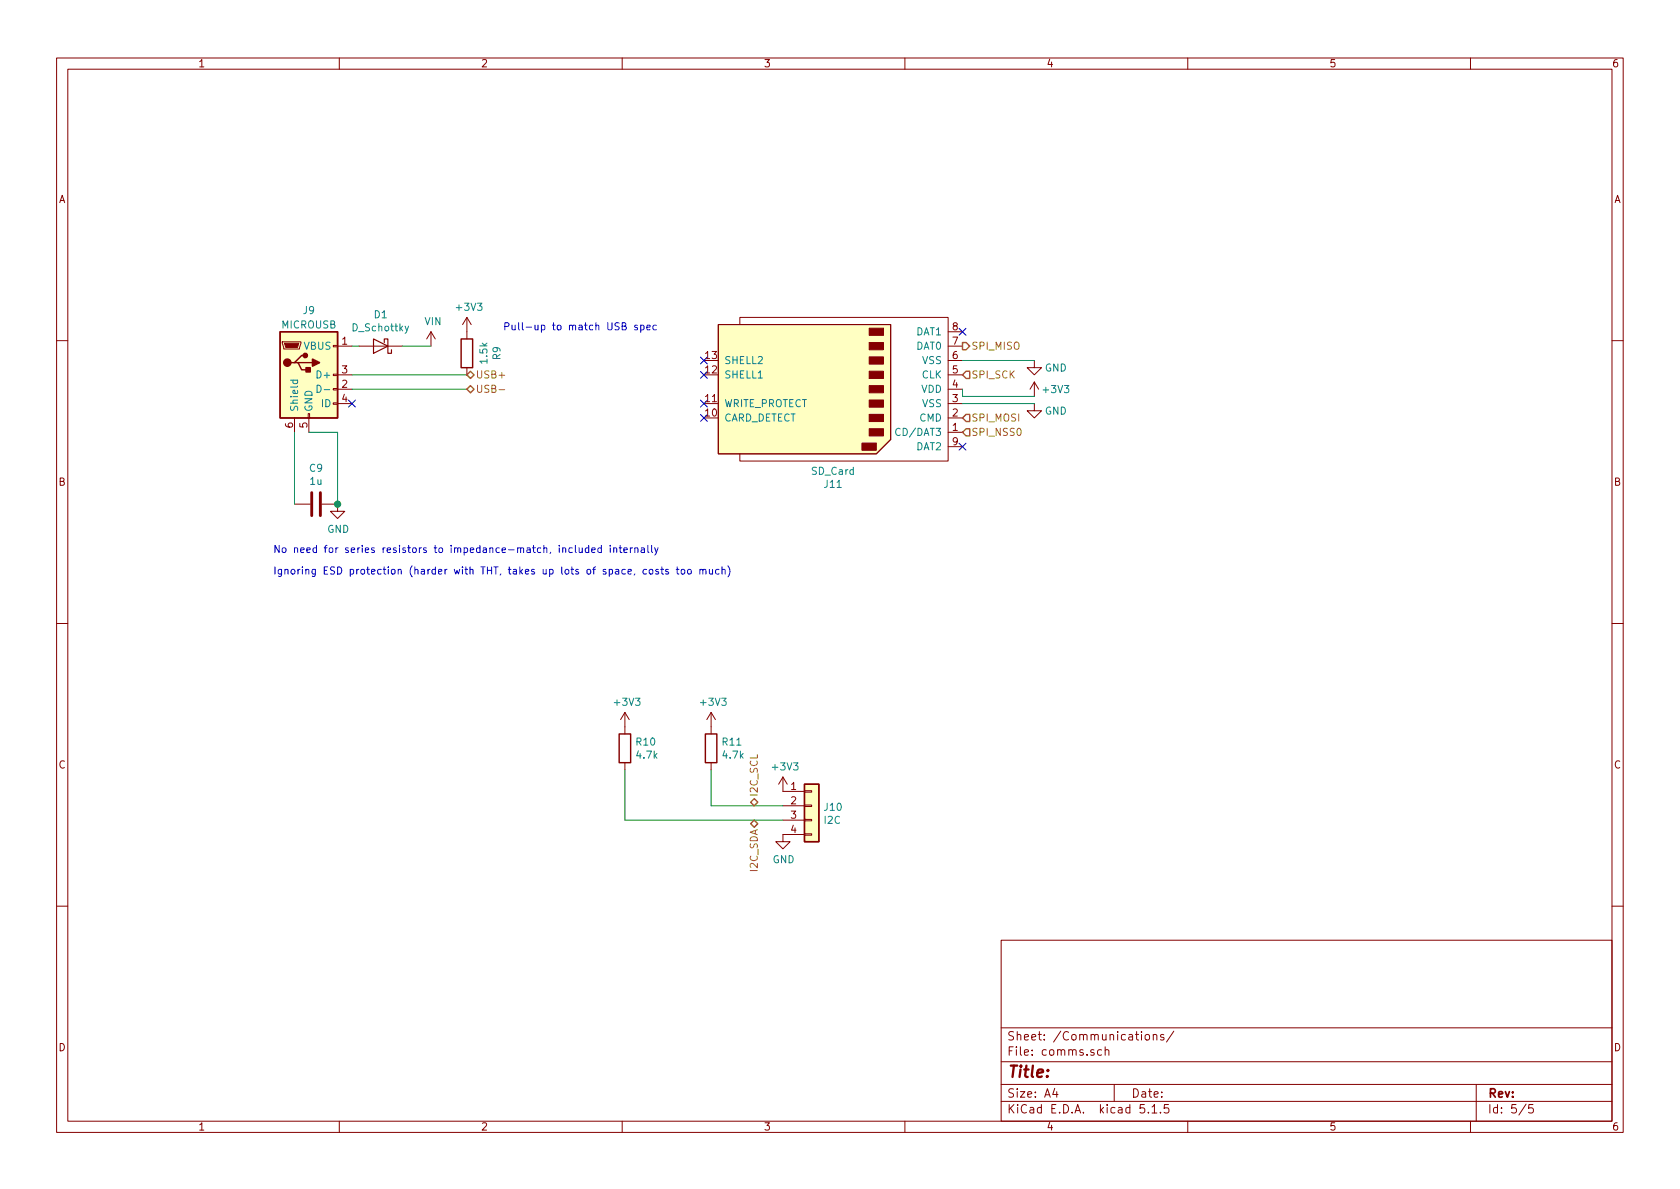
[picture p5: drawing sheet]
EESchema Schematic File Version 4
EELAYER 30 0
EELAYER END
$Descr A4 11693 8268
encoding utf-8
Sheet 5 5
Title ""
Date ""
Rev ""
Comp ""
Comment1 ""
Comment2 ""
Comment3 ""
Comment4 ""
$EndDescr
$Comp
L 3d-printer-controller:USB_B_Micro J?
U 1 1
P 2150 2600
AR Path="/5DF95AB2" Ref="J?"  Part="1" 
AR Path="/5DF81F1C/5DF95AB2" Ref="J9"  Part="1" 
F 0 "J9" H 2150 3050 50  0000 C CNN
F 1 "MICROUSB" H 2150 2950 50  0000 C CNN
F 2 "Connector_USB:USB_Micro-B_Molex_47346-0001" H 2300 2550 50  0001 C CNN
F 3 "~" H 2300 2550 50  0001 C CNN
	1    2150 2600
	1    0    0    -1  
$EndComp
$Comp
L 3d-printer-controller:D_Schottky D?
U 1 1
P 2650 2400
AR Path="/5DF95AB8" Ref="D?"  Part="1" 
AR Path="/5DF81F1C/5DF95AB8" Ref="D1"  Part="1" 
F 0 "D1" H 2650 2184 50  0000 C CNN
F 1 "D_Schottky" H 2650 2275 50  0000 C CNN
F 2 "Diode_THT:D_A-405_P10.16mm_Horizontal" H 2650 2400 50  0001 C CNN
F 3 "~" H 2650 2400 50  0001 C CNN
	1    2650 2400
	-1   0    0    1   
$EndComp
NoConn ~ 2450 2800
$Comp
L 3d-printer-controller:GND #PWR?
U 1 1
P 2350 3500
AR Path="/5DF95AC1" Ref="#PWR?"  Part="1" 
AR Path="/5DF81F1C/5DF95AC1" Ref="#PWR0125"  Part="1" 
F 0 "#PWR0125" H 2350 3250 50  0001 C CNN
F 1 "GND" H 2355 3327 50  0000 C CNN
F 2 "" H 2350 3500 50  0001 C CNN
F 3 "" H 2350 3500 50  0001 C CNN
	1    2350 3500
	1    0    0    -1  
$EndComp
Text Notes 1900 4000 0    50   ~ 0
Ignoring ESD protection (harder with THT, takes up lots of space, costs too much)
$Comp
L 3d-printer-controller:R R?
U 1 1
P 3250 2450
AR Path="/5DF95AD2" Ref="R?"  Part="1" 
AR Path="/5DF81F1C/5DF95AD2" Ref="R9"  Part="1" 
F 0 "R9" V 3457 2450 50  0000 C CNN
F 1 "1.5k" V 3366 2450 50  0000 C CNN
F 2 "Resistor_THT:R_Axial_DIN0207_L6.3mm_D2.5mm_P10.16mm_Horizontal" V 3180 2450 50  0001 C CNN
F 3 "~" H 3250 2450 50  0001 C CNN
	1    3250 2450
	1    0    0    1   
$EndComp
$Comp
L 3d-printer-controller:+3V3 #PWR?
U 1 1
P 3250 2300
AR Path="/5DF95AD8" Ref="#PWR?"  Part="1" 
AR Path="/5DF81F1C/5DF95AD8" Ref="#PWR0126"  Part="1" 
F 0 "#PWR0126" H 3250 2150 50  0001 C CNN
F 1 "+3V3" H 3265 2473 50  0000 C CNN
F 2 "" H 3250 2300 50  0001 C CNN
F 3 "" H 3250 2300 50  0001 C CNN
	1    3250 2300
	1    0    0    -1  
$EndComp
Wire Wire Line
	2450 2400 2500 2400
$Comp
L 3d-printer-controller:VIN #PWR?
U 1 1
P 3000 2400
AR Path="/5DF95AE2" Ref="#PWR?"  Part="1" 
AR Path="/5DF81F1C/5DF95AE2" Ref="#PWR0127"  Part="1" 
F 0 "#PWR0127" H 3000 2150 50  0001 C CNN
F 1 "VIN" H 3015 2573 50  0000 C CNN
F 2 "" H 3000 2400 50  0001 C CNN
F 3 "" H 3000 2400 50  0001 C CNN
	1    3000 2400
	1    0    0    -1  
$EndComp
NoConn ~ 4900 2900
NoConn ~ 4900 2800
NoConn ~ 4900 2600
NoConn ~ 4900 2500
$Comp
L 3d-printer-controller:+3V3 #PWR0128
U 1 1
P 7200 2750
F 0 "#PWR0128" H 7200 2600 50  0001 C CNN
F 1 "+3V3" H 7350 2800 50  0000 C CNN
F 2 "" H 7200 2750 50  0001 C CNN
F 3 "" H 7200 2750 50  0001 C CNN
	1    7200 2750
	1    0    0    -1  
$EndComp
$Comp
L 3d-printer-controller:GND #PWR0129
U 1 1
P 7200 2800
F 0 "#PWR0129" H 7200 2550 50  0001 C CNN
F 1 "GND" H 7350 2750 50  0000 C CNN
F 2 "" H 7200 2800 50  0001 C CNN
F 3 "" H 7200 2800 50  0001 C CNN
	1    7200 2800
	1    0    0    -1  
$EndComp
Wire Wire Line
	6700 2750 6700 2700
$Comp
L 3d-printer-controller:GND #PWR0130
U 1 1
P 7200 2500
F 0 "#PWR0130" H 7200 2250 50  0001 C CNN
F 1 "GND" H 7350 2450 50  0000 C CNN
F 2 "" H 7200 2500 50  0001 C CNN
F 3 "" H 7200 2500 50  0001 C CNN
	1    7200 2500
	1    0    0    -1  
$EndComp
NoConn ~ 6700 2300
NoConn ~ 6700 3100
$Comp
L 3d-printer-controller:SD_Card J11
U 1 1
P 5800 2700
F 0 "J11" H 5800 3365 50  0000 C CNN
F 1 "SD_Card" H 5800 3274 50  0000 C CNN
F 2 "Connector_Card:SD_TE_2041021" H 5800 2700 50  0001 C CNN
F 3 "http://portal.fciconnect.com/Comergent//fci/drawing/10067847.pdf" H 5800 2700 50  0001 C CNN
	1    5800 2700
	-1   0    0    1   
$EndComp
Wire Wire Line
	6700 2750 7200 2750
Wire Wire Line
	6700 2800 7200 2800
Wire Wire Line
	2450 2600 3250 2600
Text Notes 1900 3850 0    50   ~ 0
No need for series resistors to impedance-match, included internally
Wire Wire Line
	2800 2400 3000 2400
$Comp
L 3d-printer-controller:C C9
U 1 1
P 2200 3500
F 0 "C9" V 1948 3500 50  0000 C CNN
F 1 "1u" V 2039 3500 50  0000 C CNN
F 2 "Capacitor_THT:C_Disc_D7.5mm_W2.5mm_P5.00mm" H 2238 3350 50  0001 C CNN
F 3 "~" H 2200 3500 50  0001 C CNN
	1    2200 3500
	0    1    1    0   
$EndComp
Wire Wire Line
	2350 3500 2350 3000
Wire Wire Line
	2350 3000 2150 3000
Connection ~ 2350 3500
Wire Wire Line
	2050 3000 2050 3500
Text Notes 3500 2300 0    50   ~ 0
Pull-up to match USB spec
$Comp
L 3d-printer-controller:Conn_01x04 J10
U 1 1
P 5650 5600
F 0 "J10" H 5730 5592 50  0000 L CNN
F 1 "I2C" H 5730 5501 50  0000 L CNN
F 2 "Connector_PinHeader_2.54mm:PinHeader_1x04_P2.54mm_Vertical" H 5650 5600 50  0001 C CNN
F 3 "~" H 5650 5600 50  0001 C CNN
	1    5650 5600
	1    0    0    -1  
$EndComp
$Comp
L 3d-printer-controller:R R11
U 1 1
P 4950 5200
F 0 "R11" H 5020 5246 50  0000 L CNN
F 1 "4.7k" H 5020 5155 50  0000 L CNN
F 2 "Resistor_THT:R_Axial_DIN0207_L6.3mm_D2.5mm_P10.16mm_Horizontal" V 4880 5200 50  0001 C CNN
F 3 "~" H 4950 5200 50  0001 C CNN
	1    4950 5200
	1    0    0    -1  
$EndComp
$Comp
L 3d-printer-controller:R R10
U 1 1
P 4350 5200
F 0 "R10" H 4420 5246 50  0000 L CNN
F 1 "4.7k" H 4420 5155 50  0000 L CNN
F 2 "Resistor_THT:R_Axial_DIN0207_L6.3mm_D2.5mm_P10.16mm_Horizontal" V 4280 5200 50  0001 C CNN
F 3 "~" H 4350 5200 50  0001 C CNN
	1    4350 5200
	1    0    0    -1  
$EndComp
Wire Wire Line
	4950 5600 4950 5350
Wire Wire Line
	4350 5700 4350 5350
Wire Wire Line
	4950 5600 5450 5600
$Comp
L 3d-printer-controller:GND #PWR0131
U 1 1
P 5450 5800
F 0 "#PWR0131" H 5450 5550 50  0001 C CNN
F 1 "GND" H 5455 5627 50  0000 C CNN
F 2 "" H 5450 5800 50  0001 C CNN
F 3 "" H 5450 5800 50  0001 C CNN
	1    5450 5800
	1    0    0    -1  
$EndComp
$Comp
L 3d-printer-controller:+3V3 #PWR0132
U 1 1
P 5450 5500
F 0 "#PWR0132" H 5450 5350 50  0001 C CNN
F 1 "+3V3" H 5465 5673 50  0000 C CNN
F 2 "" H 5450 5500 50  0001 C CNN
F 3 "" H 5450 5500 50  0001 C CNN
	1    5450 5500
	1    0    0    -1  
$EndComp
$Comp
L 3d-printer-controller:+3V3 #PWR0133
U 1 1
P 4950 5050
F 0 "#PWR0133" H 4950 4900 50  0001 C CNN
F 1 "+3V3" H 4965 5223 50  0000 C CNN
F 2 "" H 4950 5050 50  0001 C CNN
F 3 "" H 4950 5050 50  0001 C CNN
	1    4950 5050
	1    0    0    -1  
$EndComp
$Comp
L 3d-printer-controller:+3V3 #PWR0134
U 1 1
P 4350 5050
F 0 "#PWR0134" H 4350 4900 50  0001 C CNN
F 1 "+3V3" H 4365 5223 50  0000 C CNN
F 2 "" H 4350 5050 50  0001 C CNN
F 3 "" H 4350 5050 50  0001 C CNN
	1    4350 5050
	1    0    0    -1  
$EndComp
Text HLabel 6700 2400 2    50   Output ~ 0
SPI_MISO
Wire Wire Line
	7200 2500 6700 2500
Text HLabel 6700 2600 2    50   Input ~ 0
SPI_SCK
Text HLabel 6700 2900 2    50   Input ~ 0
SPI_MOSI
Text HLabel 6700 3000 2    50   Input ~ 0
SPI_NSS0
Text HLabel 3250 2700 2    50   BiDi ~ 0
USB-
Text HLabel 3250 2600 2    50   BiDi ~ 0
USB+
Text HLabel 5250 5600 1    50   BiDi ~ 0
I2C_SCL
Text HLabel 5250 5700 3    50   BiDi ~ 0
I2C_SDA
Wire Wire Line
	4350 5700 5450 5700
Wire Wire Line
	3250 2700 2450 2700
$EndSCHEMATC
